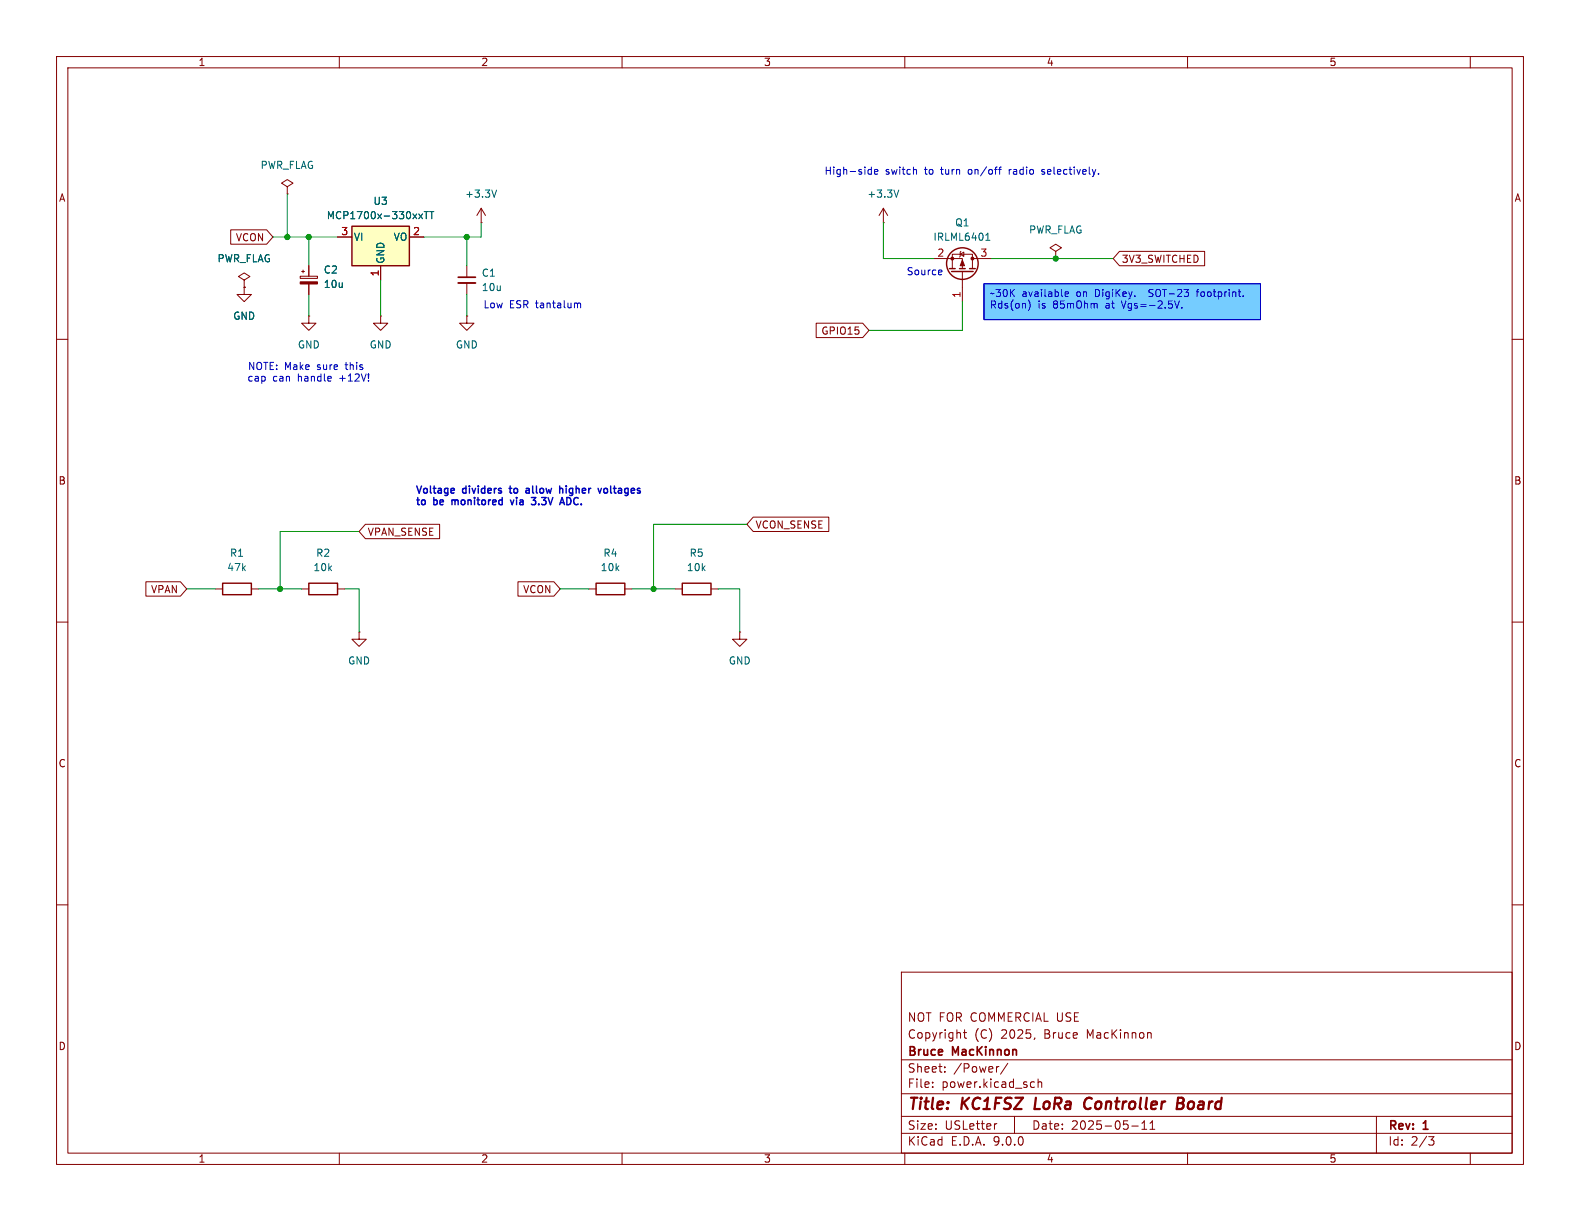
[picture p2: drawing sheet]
<svg xmlns="http://www.w3.org/2000/svg" width="279mm" height="216mm" viewBox="0 0 279 216" stroke-linecap="round" stroke-linejoin="round" font-family="sans-serif">
<g fill="none" stroke="#840000" stroke-width=".18">
<path d="M10 10h259.4v195.9h-259.4zM12 12h255.4v191.9h-255.4zM60 10v2M110 10v2M160 10v2M210 10v2M260 10v2M10 60h2M267.4 60h2M10 110h2M267.4 110h2M10 160h2"/>
<path d="M159.4 171.9h108v32h-108zM267.4 160h2M159.4 197.4h108M159.4 193.4h108M159.4 187.4h108M164.9 192.1v.2M164.9 191.4v.1M167.1 189.4v.2M167.1 188.7v.1M170.4 182.6h.5M170.6 182.1v1.3l.3 .2M176.3 198.7l-.3 .1"/>
<path d="M176.6 188.6l-.2 .1M178.2 188l-1.3 1.9M179.4 197.4v3M182.5 191.3l.4 .1M182.9 192.2l-.4 .1M183 183.5l-.1 .3M183.6 191.4l.2-.1 .3 .1 .1 .9M183.6 190.8v1.5M200.1 199.1h1.2M201.9 199.7h.9M201.9 198.6l.5-.4v1.5M203.4 199.7h.8"/>
<path d="M203.4 198.6l.4-.4v1.5M203.5 182.7l.1 .9M243.4 197.4v6.5M60 203.9v2M110 203.9v2M159.4 200.4h108M160 203.9v2M210 203.9v2M252.6 201h1l-.5 .6 .4 .1 .1 .5-.3 .3h-.4M260 203.9v2"/>
</g>
<path d="M183.2 194.1l-.3 2h1M191.8 195.6a.63 .63 0 0 0 1 .4M192.7 194.1a.88 .88 0 0 0-1 .9M208.2 195.1h.7M208.3 194.1h.7a.49 .49 0 0 1 .3 .5 .49 .49 0 0 1-.4 .5l.3 .1a.58 .58 0 0 1-.4 .9h-.7z" fill="none" stroke="#840000" stroke-width=".4"/>
<path d="M174 50.2h48.9v6.3h-48.9z" fill="#75ccff"/>
<g fill="none" stroke="#840000" stroke-width=".18">
<path d="M50.8 33l1-.6-1-.6-1 .6 1 .6v1.3M50.8 34.3h.1M43.2 50.8v1.3h1.2l-1.2 1.2-1.3-1.2h1.3M43.2 50.8h.1M43.2 49.5l1-.6-1-.6-1 .6 1 .6v1.3M53.1 48.8h3v.4h-3zM53.3 48h.5M53.6 47.8v.5M54.6 55.9v1.3h1.3l-1.3 1.2-1.3-1.2h1.3M54.6 55.9h.1M54.6 47v1.8M54.6 50.2v1.9"/>
<path d="M67.3 55.9v1.3h1.3l-1.3 1.2-1.3-1.2h1.3M67.3 55.9h.1M82.5 55.9v1.3h1.3l-1.3 1.2-1.2-1.2h1.2M82.5 55.9h.1M38.1 104.1h1.3M44.4 104.1h1.3M53.3 104.1h1.3M59.7 104.1h1.3M104.1 104.1h1.3M110.5 104.1h1.3"/>
</g>
<path d="M39.4 103.1h5v2.1h-5zM54.6 103.1h5.1v2.1h-5.1zM105.4 103.1h5.1v2.1h-5.1z" fill="none" stroke="#840000" stroke-width=".25"/>
<path d="M53.1 49.8h3v.4h-3z" fill="#840000" stroke="#840000" stroke-width=".18"/>
<path d="M62.2 40h10.2v7h-10.2z" fill="#ffffc2"/>
<g fill="none" stroke="#840000" stroke-width=".25">
<path d="M62.2 40h10.2v7h-10.2zM167.9 47.5h1M168.3 48h3.8M169.7 47.5h1M171.4 47.5h1.1M120.6 103.1h5.1v2.1h-5.1z"/>
<circle cx="170.2" cy="46.6" r="2.79"/>
</g>
<g fill="none" stroke="#840000" stroke-width=".18">
<path d="M85.1 39.4h.1M85.1 36.8l-.8 1.3M85.1 36.8l.8 1.3M85.1 36.8v2.6M156.2 39.4h.1M156.2 36.8l-.8 1.3M156.2 36.8l.8 1.3M156.2 36.8v2.6M40.8 40.6h6.3l1.2 1.3-1.2 1.3h-6.3zM43.2 50.8h.1M54.6 47v1.8M54.6 50.2v1.9"/>
<path d="M59.7 41.9h2.5M67.3 47v2.5M72.4 41.9h2.5M82.5 47v2M82.5 50v2.1M144.3 57.1h8.3l1.1 1.3-1.1 1.3h-8.3zM165.1 45.7h5.1v1.8M168.4 47.5v-2.5h3.6v2.5M169.8 45l.6-.4v.7zM169.9 44.5l-.1 .1v.7l-.1 .2M170.2 48v5.3M172 45.7h3.3"/>
<path d="M186.7 44.5l1-.7-1-.6-1 .6 1 .7v1.2M186.7 45.7h.1M198 44.4h15v2.6h-15l-1.2-1.3zM64.6 92.7h13.1v2.6h-13.1l-1.1-1.3zM133.2 91.4h13.4v2.6h-13.4l-1.1-1.3zM25.8 102.9h6.1l1.1 1.2-1.1 1.3h-6.1zM63.5 111.8v1.2h1.3l-1.3 1.3-1.3-1.3h1.3M63.5 111.8h.1M91.6 102.9h6.3l1.2 1.2-1.2 1.3h-6.3zM119.4 104.1h1.2M125.7 104.1h1.3M130.8 111.8v1.2h1.3l-1.3 1.3-1.3-1.3h1.3"/>
<path d="M130.8 111.8h.1"/>
</g>
<path d="M74.1 37.8l.6 .9M74.7 37.8l-.6 .9M75 37.4h.7M75.4 37.4v1.3M76 37.4h.7M76.4 37.4v1.3M87.8 33.6l-.4 1.3M158.9 33.6l-.4 1.3M174.3 42.5h.7M174.3 41.6l.4-.4v1.3" fill="none" stroke="#006464" stroke-width=".18"/>
<path d="M81 49h3.1" fill="none" stroke="#840000" stroke-width=".3"/>
<path d="M81 50h3.1" fill="none" stroke="#840000" stroke-width=".33"/>
<g fill="#840000" stroke="#840000" stroke-width=".18">
<path d="M170.2 46l.4 1h-.8z"/>
<circle cx="172" cy="45.7" r=".25"/>
<circle cx="168.4" cy="45.7" r=".25"/>
</g>
<g fill="none" stroke="#009600" stroke-width=".18">
<path d="M50.8 34.3v7.6M85.1 39.4v2.5h-10.2M156.2 39.4v6.3h8.9M48.3 41.9h11.4M54.6 41.9v5.1M54.6 52.1v3.8M67.3 49.5v6.4M82.5 41.9v5.1M82.5 52.1v3.8M170.2 53.3v5.1h-16.5M175.3 45.7h21.5M63.5 94h-14v10.1"/>
<path d="M132.1 92.7h-16.5v11.4M33 104.1h5.1M45.7 104.1h7.6M61 104.1h2.5v7.7M99.1 104.1h5M111.8 104.1h7.6M127 104.1h3.8v7.7"/>
</g>
<g fill="none" stroke="#0000c2" stroke-width=".18">
<path d="M153.6 30.7h.5M153.6 30h.5M154.1 29.5v1.3M154.6 30.4l.6-.1v-.3h-.4l-.2 .1 .1 .6h.5M161.9 30l.2 .1v.7M176.6 30h.5M177.1 29.5l-.3 .2v1.1M178.5 30v.8M178.7 30l-.2 .2M184.2 30.7l.4 .1M184.6 30l-.4 .1 .1 .2 .3 .1M194.2 30.7v.1"/>
<path d="M102.1 53.8l.2-.2h.3l.1 .8M166.4 47.7l.2 .3-.6 .2M166.5 48.5l-.1 .1M174 50.2h48.9v6.3h-48.9zM182.1 53.4a1.48 1.48 0 0 1-.3 1.6M188.3 52l.7-.1-.1-.2-.4-.1-.2 .2 .1 .6h.5M198.3 53.2l.4 1.3M203.2 52.4h.1M203.4 51.2l-.2 .2 .2 .4M207.7 53.2l.4 1.3 .4-1.3M209 54.4v.1M211.5 51.6h.5"/>
<path d="M212 51.2l-.3 .2v1M219.9 52.3v.1"/>
</g>
<path d="M79.9 88.4v.8M80 88.5h-.1M90 86.4h.5M90.3 88.4l.3 .8 .3-.8M93 86.4h.4l.2 .1M93.6 86.7h-.4l-.2 .2 .2 .3 .4-.1M94.7 88l-.4 .5 .4 .1v.4l-.2 .2h-.4M99 86.4h.5v.8M100.2 88v1.2h.5M107.4 86.5l-.4-.1-.2 .2 .1 .5 .3 .1 .2-.1" fill="none" stroke="#0000c2" stroke-width=".25"/>
<g fill="#009600" stroke="#009600" stroke-width=".18">
<circle cx="49.5" cy="104.1" r=".46"/>
<circle cx="82.5" cy="41.9" r=".46"/>
<circle cx="50.8" cy="41.9" r=".46"/>
<circle cx="54.6" cy="41.9" r=".46"/>
<circle cx="186.7" cy="45.7" r=".46"/>
<circle cx="115.6" cy="104.1" r=".46"/>
</g>
<g font-size="2.8" fill="#840000">
<text x="160.4" y="196.8">Title:</text>
<text x="170.1" y="196.8">KC1FSZ</text>
<text x="183.8" y="196.8">LoRa</text>
<text x="193.4" y="196.8">Controller</text>
<text x="210.6" y="196.8">Board</text>
</g>
<g font-size="2.1" fill="#840000">
<text x="160.4" y="183.9">Copyright</text>
<text x="160.4" y="180.9">NOT FOR COMMERCIAL USE</text>
<text x="172.3" y="183.9">(C)</text>
<text x="177.1" y="183.9">2025,</text>
<text x="184.8" y="183.9">Bruce</text>
<text x="192.5" y="183.9">MacKinnon</text>
<text x="160.4" y="189.9">Sheet:</text>
<text x="160.4" y="187.1">Bruce</text>
<text x="168.5" y="187.1">MacKinnon</text>
<text x="168.6" y="189.9">/Power/</text>
<text x="160.4" y="192.6">File:</text>
<text x="166.5" y="192.6">power.kicad_sch</text>
<text x="160.4" y="202.8">KiCad</text>
<text x="160.4" y="200">Size:</text>
<text x="167.1" y="200">USLetter</text>
<text x="168.1" y="202.8">E.D.A.</text>
<text x="175.7" y="202.8">9.0.0</text>
<text x="182.4" y="200">Date:</text>
<text x="189.4" y="200">2025-05-11</text>
<text x="245.4" y="200.2">Rev:</text>
<text x="245.4" y="202.8">Id:</text>
<text x="249.5" y="202.8">2/3</text>
<text x="251.8" y="200.2">1</text>
</g>
<g font-size="1.8" fill="#840000">
<text x="35" y="11.9">1</text>
<text x="85" y="11.9">2</text>
<text x="135" y="11.9">3</text>
<text x="185" y="11.9">4</text>
<text x="235" y="11.9">5</text>
<text x="10.3" y="35.9">A</text>
<text x="267.7" y="35.9">A</text>
<text x="41.6" y="42.9">VCON</text>
<text x="198.3" y="46.7">3V3_SWITCHED</text>
<text x="145.1" y="59.4">GPIO15</text>
<text x="10.3" y="85.9">B</text>
<text x="267.7" y="85.9">B</text>
<text x="64.9" y="94.9">VPAN_SENSE</text>
<text x="133.5" y="93.7">VCON_SENSE</text>
<text x="26.6" y="105.1">VPAN</text>
<text x="92.4" y="105.1">VCON</text>
<text x="10.3" y="135.9">C</text>
<text x="267.7" y="135.9">C</text>
<text x="10.3" y="185.9">D</text>
<text x="267.7" y="185.9">D</text>
<text x="35" y="205.8">1</text>
<text x="85" y="205.8">2</text>
<text x="135" y="205.8">3</text>
<text x="185" y="205.8">4</text>
<text x="235" y="205.8">5</text>
</g>
<g font-size="1.8" fill="#006464">
<text x="46" y="30.1">PWR_FLAG</text>
<text x="82.1" y="35.2">+3.3V</text>
<text x="153.3" y="35.2">+3.3V</text>
<text x="57.7" y="39">MCP1700x-330xxTT</text>
<text x="65.9" y="36.4">U3</text>
<text x="168.8" y="40.2">Q1</text>
<text x="181.9" y="41.5">PWR_FLAG</text>
<text x="38.4" y="46.6">PWR_FLAG</text>
<text x="62.5" y="42.8">VI</text>
<text x="68.2" y="46.7" transform="rotate(-90 68.2 46.7)">GND</text>
<text x="69.5" y="42.8">VO</text>
<text x="165" y="42.8">IRLML6401</text>
<text x="57.2" y="48.6">C2</text>
<text x="57.2" y="51.1">10u</text>
<text x="85.1" y="49.1">C1</text>
<text x="85.1" y="51.7">10u</text>
<text x="41.1" y="56.7">GND</text>
<text x="52.6" y="61.8">GND</text>
<text x="65.3" y="61.8">GND</text>
<text x="80.5" y="61.8">GND</text>
<text x="40.1" y="101.2">47k</text>
<text x="40.6" y="98.7">R1</text>
<text x="55.3" y="101.2">10k</text>
<text x="55.8" y="98.7">R2</text>
<text x="106.1" y="101.2">10k</text>
<text x="106.6" y="98.7">R4</text>
<text x="121.4" y="101.2">10k</text>
<text x="121.8" y="98.7">R5</text>
<text x="61.5" y="117.7">GND</text>
<text x="128.8" y="117.7">GND</text>
</g>
<g font-size="1.8" fill="#0000c2">
<text x="145.7" y="31.1">High-side</text>
<text x="156.6" y="31.1">switch</text>
<text x="163.7" y="31.1">to</text>
<text x="166.7" y="31.1">turn</text>
<text x="171.7" y="31.1">on/off</text>
<text x="179.1" y="31.1">radio</text>
<text x="185.1" y="31.1">selectively.</text>
<text x="160.2" y="48.9">Source</text>
<text x="174.9" y="52.8">~30K</text>
<text x="180.7" y="52.8">available</text>
<text x="190.5" y="52.8">on</text>
<text x="193.9" y="52.8">DigiKey.</text>
<text x="203.8" y="52.8">SOT-23</text>
<text x="212.5" y="52.8">footprint.</text>
<text x="85.4" y="54.7">Low</text>
<text x="90.1" y="54.7">ESR tantalum</text>
<text x="174.9" y="54.9">Rds(on)</text>
<text x="183.6" y="54.9">is</text>
<text x="186.4" y="54.9">85mOhm</text>
<text x="195.8" y="54.9">at</text>
<text x="198.9" y="54.9">Vgs=-2.5V.</text>
<text x="43.7" y="65.6">NOTE: Make</text>
<text x="56.2" y="65.6">sure</text>
<text x="61.4" y="65.6">this</text>
<text x="43.7" y="67.7">cap</text>
<text x="48.2" y="67.7">can</text>
<text x="52.8" y="67.7">handle</text>
<text x="60.3" y="67.7">+12V!</text>
<text x="73.4" y="87.4">Voltage</text>
<text x="73.4" y="89.4">to</text>
<text x="76.8" y="89.4">be</text>
<text x="80.5" y="89.4">monitored</text>
<text x="81.9" y="87.4">dividers</text>
<text x="90.8" y="87.4">to</text>
<text x="91.4" y="89.4">via</text>
<text x="94.1" y="87.4">allow</text>
<text x="95.6" y="89.4">3.3V</text>
<text x="100.5" y="87.4">higher</text>
<text x="101.2" y="89.4">ADC.</text>
<text x="107.9" y="87.4">voltages</text>
</g>
<g font-size="1.8" fill="#a90000">
<text x="60.3" y="41.7">3</text>
<text x="73" y="41.7">2</text>
<text x="165.7" y="45.5">2</text>
<text x="173.3" y="45.5">3</text>
<text x="67.1" y="49" transform="rotate(-90 67.1 49)">1</text>
<text x="169.9" y="52.8" transform="rotate(-90 169.9 52.8)">1</text>
</g>
</svg>
